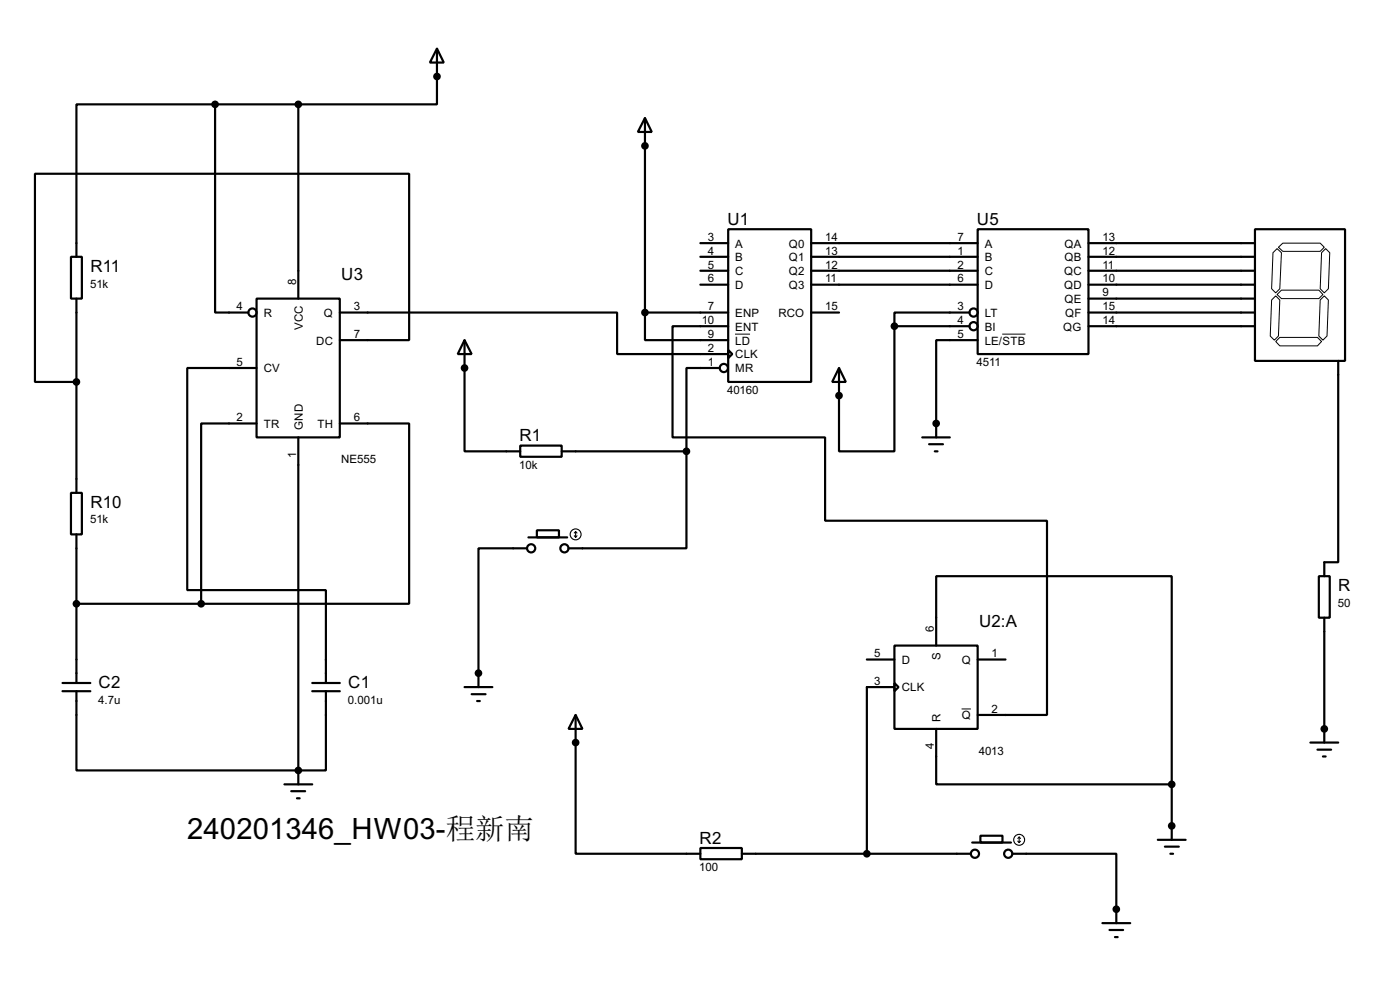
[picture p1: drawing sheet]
<svg xmlns="http://www.w3.org/2000/svg" width="256mm" height="180mm" viewBox="0 0 256 180" stroke-linecap="round" stroke-linejoin="round" font-family="sans-serif">
<g fill="none" stroke="#000" stroke-width=".4">
<path d="M39.4 19.1h-25.4v27.9M39.4 19.1v38.1h6.1M39.4 19.1h15.3M54.7 19.1v35.6M80.1 8.9l1.2 2.6h-2.5zM80.1 8.9v10.2h-25.4M118.2 21.6l1.2 2.6h-2.5zM118.2 21.6v35.6M13 47h2v7.7h-2zM14 54.7v35.5M47 54.7h15.3v25.4h-15.3zM62.3 57.2h50.8v7.6h20.3"/>
<path d="M118.2 57.2v5.1h15.2M118.2 57.2h15.2M128.3 44.5h5.1M128.3 47h5.1M128.3 49.6h5.1M128.3 52.1h5.1M133.4 42h15.2v27.9h-15.2zM133.4 59.7h-10.2v20.4h28v15.2h40.6v35.6h-12.7M148.6 44.5h30.5M148.6 47h30.5M148.6 49.6h30.5M148.6 52.1h30.5"/>
<path d="M148.6 57.2h5.1M163.9 59.7v22.9h-10.2v-15.2M163.9 59.7h13.7M177.6 57.2h-13.7v2.5M179.1 42h20.3v22.8h-20.3zM199.4 44.5h30.5M199.4 47h30.5M199.4 49.6h30.5M199.4 52.1h30.5M199.4 54.7h30.5M199.4 57.2h30.5M199.4 59.7h30.5"/>
<path d="M229.9 42h16.5v24.1h-16.5zM47 67.4h-12.7v40.6h25.4v17M47 77.5h-10.1v33M62.3 62.3h12.7v-30.5h-68.6v38.1h7.6M62.3 77.5h12.7v33h-38.1M85.1 62.3l1.3 2.5h-2.5zM85.1 62.3v20.3h10.2M131.9 67.4h-6.1v15.2M133.4 64.1l.8 .7-.8 .8zM153.7 67.4l1.3 2.5h-2.5zM179.1 62.3h-7.6v17.8M245.2 66.1v36.8h-2.6v2.6"/>
<path d="M13 90.2h2v7.6h-2zM14 97.8v27.2M54.7 80.1v63.5M95.3 81.6h7.6v2h-7.6zM96.8 98.4h7.1M98.4 97.1h4v1.3h-4zM102.9 82.6h22.9M125.8 82.6v17.8h-21.6M169 80.1h5M170.2 81.3h2.6M171.3 82.6h.5M14 110.5h22.9"/>
<path d="M96.6 100.4h-8.9v25.4M163.9 118.2h15.2v15.2h-15.2zM171.5 118.2v-12.7h43.2v38.1M241.6 105.5h2v7.6h-2zM242.6 113.1v22.8M11.5 125h5.1M11.5 126.5h5.1M14 126.5v14.5h45.7v-14.5M57.2 125h5.1M57.2 126.5h5.1M85.1 125.8h5.1M86.4 127.1h2.6"/>
<path d="M87.4 128.3h.5M105.5 130.9l1.2 2.5h-2.5zM105.5 130.9v25.4h22.8M158.8 120.7h5.1M163.9 125l.7 .8-.7 .7zM163.9 125.8h-5.1v30.5M171.5 133.4v10.2h43.2M179.1 120.7h5.1M240.1 135.9h5.1M241.4 137.2h2.5M242.4 138.5h.5M52.1 143.6h5.1"/>
<path d="M53.4 144.8h2.5M54.4 146.1h.5M128.3 155.2h7.6v2.1h-7.6zM135.9 156.3h42M178.1 154.2h7.1M179.6 153h4.1v1.2h-4.1zM185.5 156.3h19v12.7M212.1 153.7h5.1M213.4 155h2.6M214.4 156.3h.5M214.7 143.6v10.1M202 169h5.1"/>
<path d="M203.3 170.2h2.5M204.3 171.5h.5"/>
<circle cx="46.2" cy="57.2" r=".75"/>
<circle cx="178.3" cy="57.2" r=".75"/>
<circle cx="178.3" cy="59.7" r=".75"/>
<circle cx="132.6" cy="67.4" r=".75"/>
<circle cx="97.3" cy="100.4" r=".75"/>
<circle cx="103.4" cy="100.4" r=".75"/>
<circle cx="178.6" cy="156.3" r=".75"/>
<circle cx="184.7" cy="156.3" r=".75"/>
</g>
<g fill="#000">
<circle cx="80.1" cy="14" r=".2"/>
<circle cx="118.2" cy="26.7" r=".2"/>
<circle cx="85.1" cy="67.4" r=".2"/>
<circle cx="153.7" cy="72.4" r=".2"/>
<circle cx="171.5" cy="77.5" r=".2"/>
<circle cx="87.7" cy="123.2" r=".2"/>
<circle cx="105.5" cy="135.9" r=".2"/>
<circle cx="242.6" cy="133.4" r=".2"/>
<circle cx="54.7" cy="141" r=".2"/>
<circle cx="214.7" cy="151.2" r=".2"/>
<circle cx="204.5" cy="166.4" r=".2"/>
</g>
<path d="M233 54.9l.7-.7 .8 .7-.3 6.6-.7 .8-.8-.8zM233.2 46.3l.8-.8 .8 .8-.3 6.6-.8 .7-.7-.7zM234 53.9l.8-.8h6.8l.8 .8-.8 .8h-6.8zM234.2 45.3l.8-.8h6.9l.7 .8-.7 .7h-6.9zM241.9 54.9l.7-.7 .8 .7-.3 6.6-.7 .8-.8-.8zM242.1 46.3l.8-.8 .7 .8-.2 6.6-.8 .7-.7-.7zM134.7 61.2h2.7M183.6 61.2h4.3M233.7 62.5l.8-.7h6.9l.7 .7-.7 .8h-6.9zM176.2 129.8h1.7" fill="none" stroke="#000" stroke-width=".18"/>
<g fill="none" stroke="#000" stroke-width=".2">
<path d="M105.2 98.1l.3 .3M105.5 97.3v1.1M105.5 97.3l-.3 .3M105.5 97.3l.2 .3M105.7 98.1l-.2 .3M186.5 154l.2 .2M186.7 153.2v1M186.7 153.2l-.2 .3M186.7 153.2l.3 .3M187 154l-.3 .2"/>
<circle cx="105.4" cy="97.8" r="1"/>
<circle cx="186.7" cy="153.7" r="1"/>
</g>
<g fill="#000" stroke="#000" stroke-width=".4">
<circle cx="39.4" cy="19.1" r=".5"/>
<circle cx="54.6" cy="19.1" r=".5"/>
<circle cx="80" cy="14" r=".5"/>
<circle cx="118.1" cy="26.7" r=".5"/>
<circle cx="118.1" cy="57.2" r=".5"/>
<circle cx="163.8" cy="59.7" r=".5"/>
<circle cx="14" cy="69.9" r=".5"/>
<circle cx="85.1" cy="67.4" r=".5"/>
<circle cx="153.7" cy="72.4" r=".5"/>
<circle cx="171.5" cy="77.5" r=".5"/>
<circle cx="125.7" cy="82.6" r=".5"/>
<circle cx="14" cy="110.5" r=".5"/>
<circle cx="36.8" cy="110.5" r=".5"/>
<circle cx="87.6" cy="123.2" r=".5"/>
<circle cx="105.4" cy="135.9" r=".5"/>
<circle cx="242.6" cy="133.4" r=".5"/>
<circle cx="54.6" cy="141" r=".5"/>
<circle cx="158.8" cy="156.3" r=".5"/>
<circle cx="214.6" cy="143.6" r=".5"/>
<circle cx="214.6" cy="151.2" r=".5"/>
<circle cx="204.5" cy="166.4" r=".5"/>
</g>
<text font-size="6" x="34.3" y="153.6">240201346_HW03-程新南</text>
<g font-size="3.5">
<text x="133.3" y="41.2">U1</text>
<text x="179" y="41.2">U5</text>
<text x="16.6" y="49.7">R11</text>
<text x="62.5" y="51.3">U3</text>
<text x="95.2" y="80.8">R1</text>
<text x="16.6" y="92.9">R10</text>
<text x="245.2" y="108.2">R</text>
<text x="179.4" y="114.8">U2:A</text>
<text x="18.1" y="125.9">C2</text>
<text x="63.8" y="125.9">C1</text>
<text x="128.2" y="154.4">R2</text>
</g>
<g font-size="2.4">
<text x="129.7" y="44.1">3</text>
<text x="129.7" y="46.6">4</text>
<text x="134.7" y="45.3">A</text>
<text x="134.7" y="47.8">B</text>
<text x="144.5" y="45.3">Q0</text>
<text x="144.5" y="47.8">Q1</text>
<text x="151.2" y="44.1">14</text>
<text x="151.2" y="46.6">13</text>
<text x="175.4" y="44.1">7</text>
<text x="175.4" y="46.6">1</text>
<text x="180.4" y="45.3">A</text>
<text x="180.4" y="47.8">B</text>
<text x="195" y="45.3">QA</text>
<text x="195" y="47.8">QB</text>
<text x="202" y="44.1">13</text>
<text x="202" y="46.6">12</text>
<text x="16.5" y="52.6">51k</text>
<text x="54.2" y="52.1" transform="rotate(-90 54.2 52.1)">8</text>
<text x="129.7" y="49.2">5</text>
<text x="129.7" y="51.7">6</text>
<text x="134.7" y="50.4">C</text>
<text x="134.7" y="52.9">D</text>
<text x="144.5" y="50.4">Q2</text>
<text x="144.5" y="52.9">Q3</text>
<text x="151.2" y="49.2">12</text>
<text x="151.2" y="51.7">11</text>
<text x="175.4" y="49.2">2</text>
<text x="175.4" y="51.7">6</text>
<text x="180.4" y="50.4">C</text>
<text x="180.4" y="52.9">D</text>
<text x="194.9" y="50.4">QC</text>
<text x="194.9" y="52.9">QD</text>
<text x="202" y="49.2">11</text>
<text x="202" y="51.7">10</text>
<text x="43.4" y="56.8">4</text>
<text x="48.3" y="58">R</text>
<text x="59.3" y="58">Q</text>
<text x="64.8" y="56.8">3</text>
<text x="128.6" y="59.3">10</text>
<text x="129.7" y="56.8">7</text>
<text x="134.7" y="58">ENP</text>
<text x="142.6" y="58">RCO</text>
<text x="151.2" y="56.8">15</text>
<text x="175.4" y="56.8">3</text>
<text x="175.4" y="59.3">4</text>
<text x="180.4" y="58">LT</text>
<text x="195" y="55.4">QE</text>
<text x="195.1" y="58">QF</text>
<text x="202" y="54.3">9</text>
<text x="202" y="56.8">15</text>
<text x="202" y="59.3">14</text>
<text x="55.5" y="60.4" transform="rotate(-90 55.5 60.4)">VCC</text>
<text x="57.9" y="63.1">DC</text>
<text x="64.8" y="61.9">7</text>
<text x="129.7" y="61.9">9</text>
<text x="129.7" y="64.4">2</text>
<text x="134.7" y="60.5">ENT</text>
<text x="134.7" y="63.1">LD</text>
<text x="134.7" y="65.6">CLK</text>
<text x="175.4" y="61.9">5</text>
<text x="180.4" y="60.5">BI</text>
<text x="180.4" y="63.1">LE/STB</text>
<text x="194.8" y="60.5">QG</text>
<text x="43.4" y="67">5</text>
<text x="48.3" y="68.1">CV</text>
<text x="129.7" y="67">1</text>
<text x="134.7" y="68.1">MR</text>
<text x="178.9" y="67">4511</text>
<text x="43.4" y="77.1">2</text>
<text x="64.8" y="77.1">6</text>
<text x="133.2" y="72.1">40160</text>
<text x="48.3" y="78.3">TR</text>
<text x="54.2" y="83.8" transform="rotate(-90 54.2 83.8)">1</text>
<text x="55.5" y="78.7" transform="rotate(-90 55.5 78.7)">GND</text>
<text x="58.1" y="78.3">TH</text>
<text x="62.5" y="84.8">NE555</text>
<text x="95.1" y="85.8">10k</text>
<text x="16.5" y="95.8">51k</text>
<text x="245.1" y="111.1">50</text>
<text x="171.1" y="115.6" transform="rotate(-90 171.1 115.6)">6</text>
<text x="160.2" y="120.3">5</text>
<text x="160.2" y="125.4">3</text>
<text x="165.2" y="121.5">D</text>
<text x="172.3" y="120.8" transform="rotate(-90 172.3 120.8)">S</text>
<text x="176.2" y="121.5">Q</text>
<text x="181.7" y="120.3">1</text>
<text x="18" y="128.9">4.7u</text>
<text x="63.8" y="128.9">0.001u</text>
<text x="165.2" y="126.6">CLK</text>
<text x="176.2" y="131.7">Q</text>
<text x="181.7" y="130.5">2</text>
<text x="171.1" y="137.1" transform="rotate(-90 171.1 137.1)">4</text>
<text x="172.3" y="132.1" transform="rotate(-90 172.3 132.1)">R</text>
<text x="179.3" y="138.1">4013</text>
<text x="128.1" y="159.5">100</text>
</g>
</svg>
